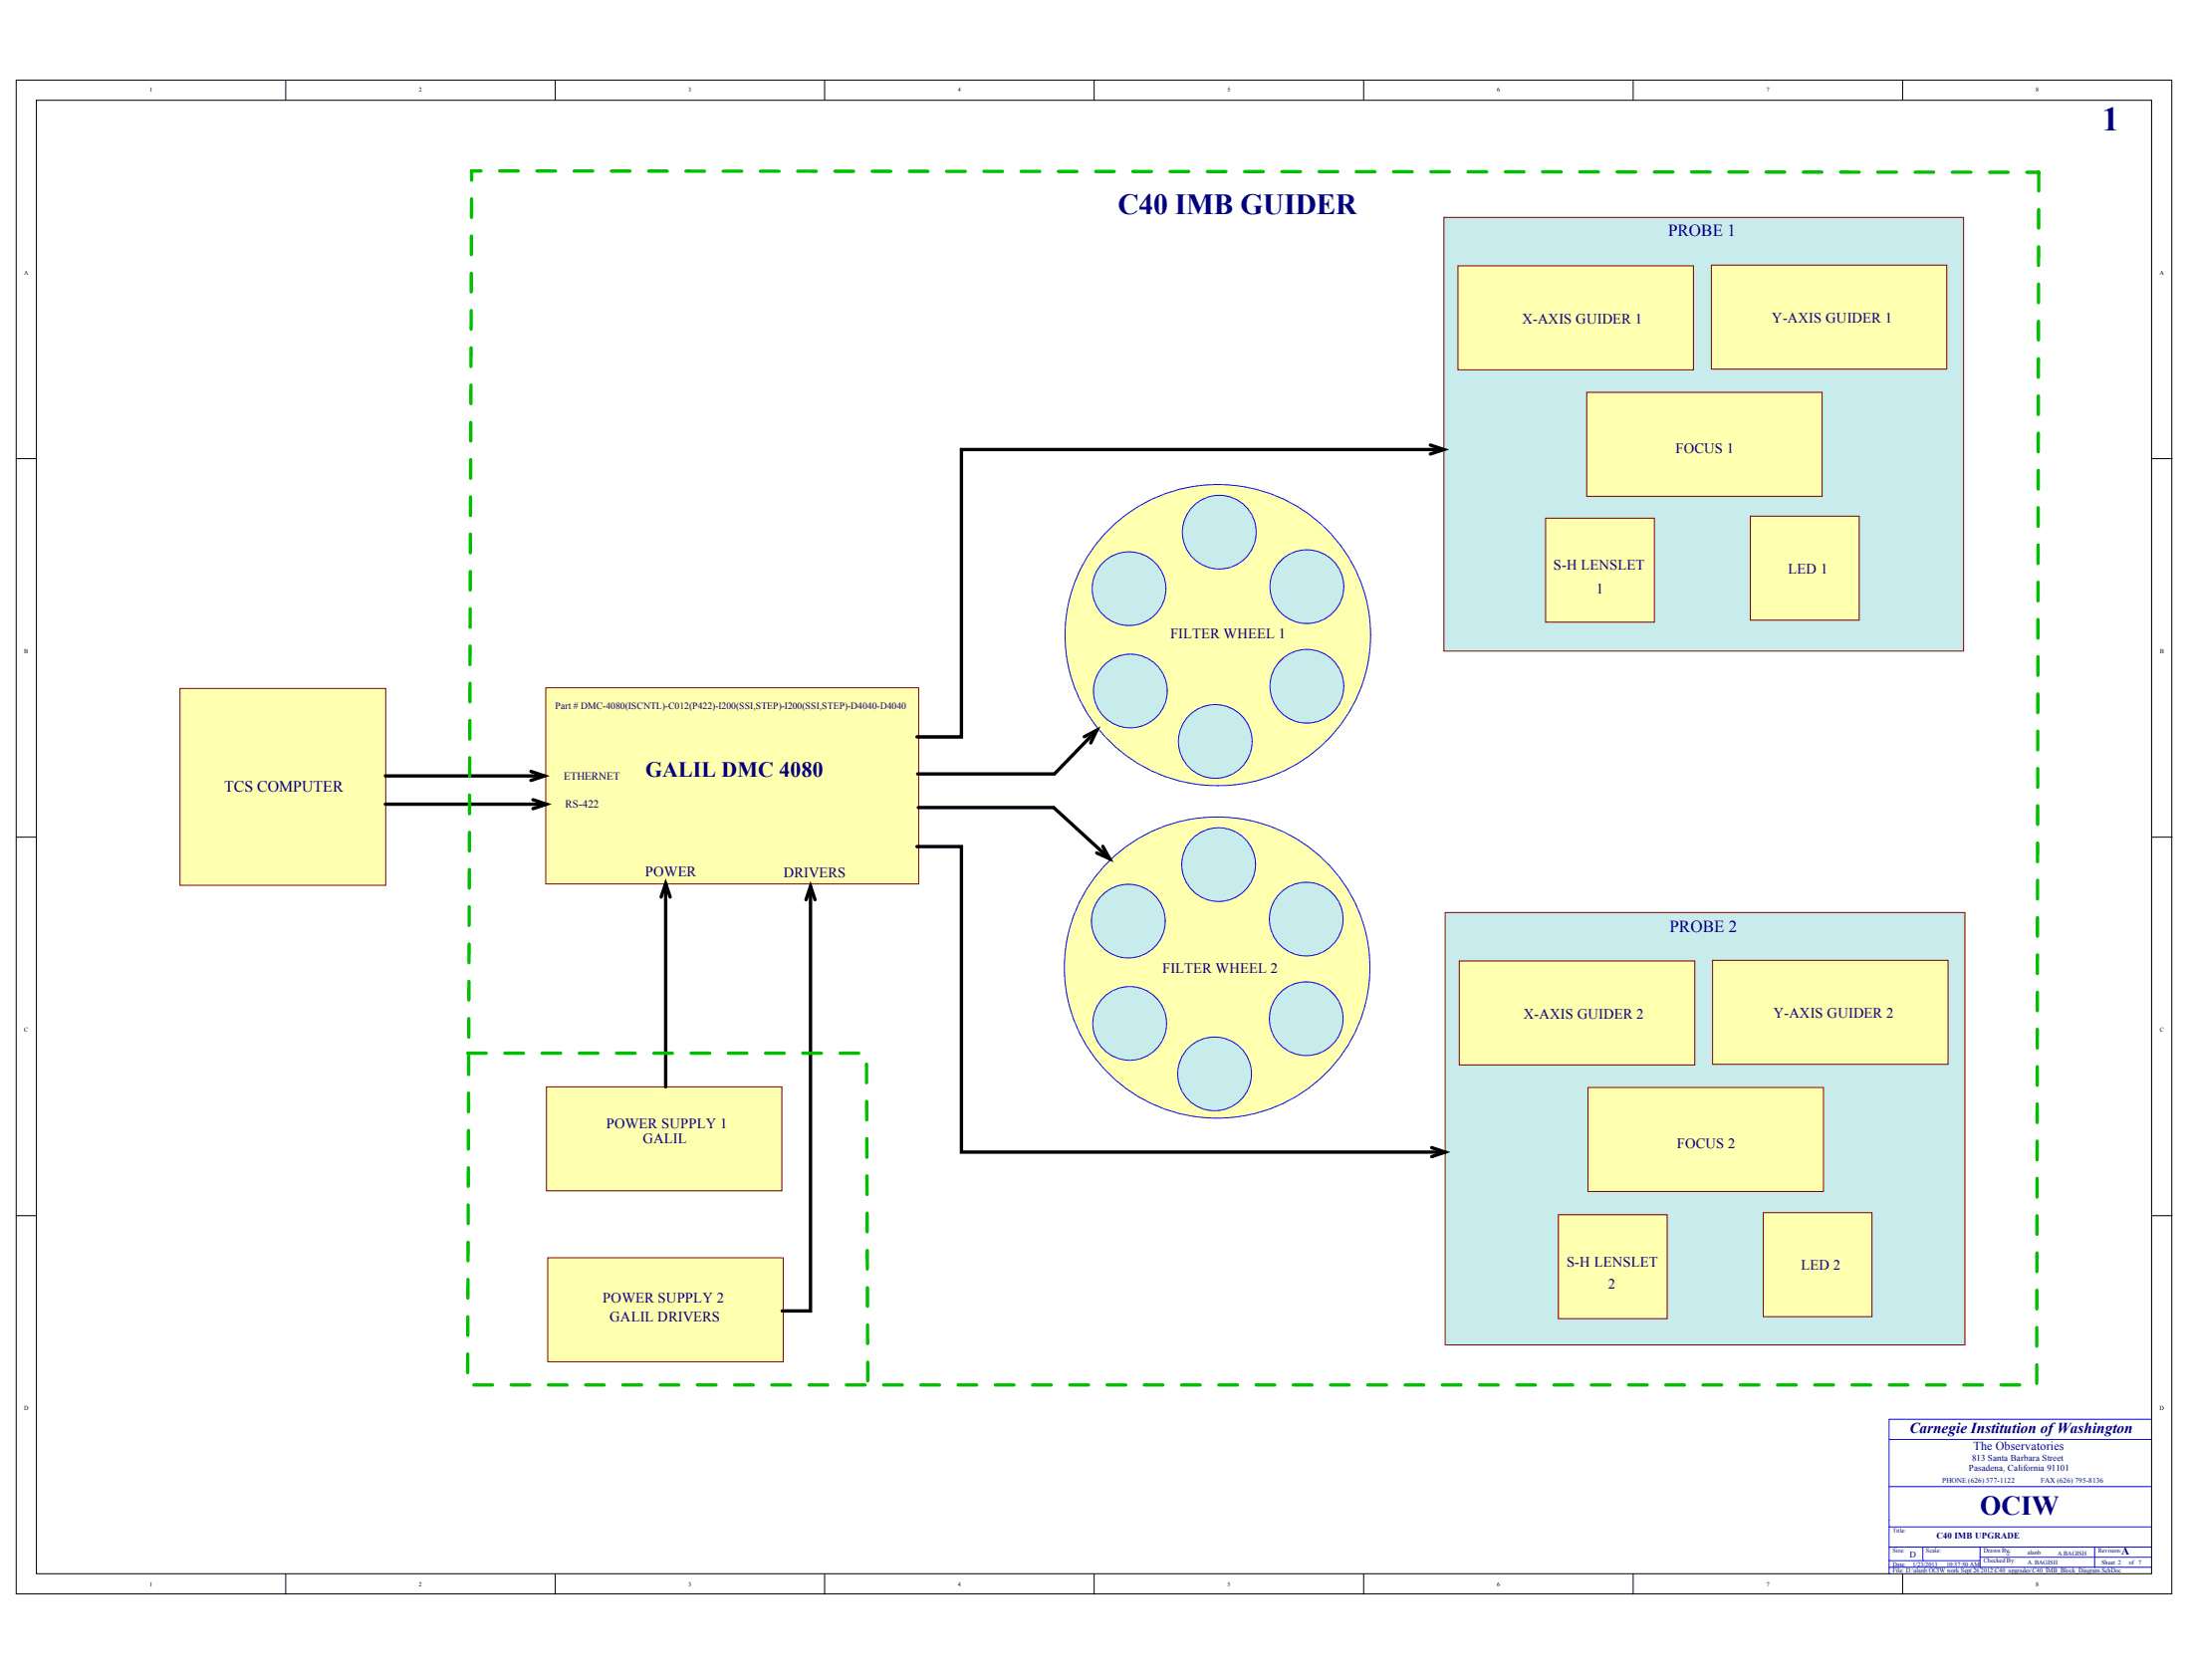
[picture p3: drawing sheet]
<svg xmlns="http://www.w3.org/2000/svg" width="269mm" height="206mm" viewBox="0 0 269 206" stroke-linecap="round" stroke-linejoin="round" font-family="sans-serif">
<g fill="#fff" stroke="#000" stroke-width=".12">
<path d="M2 9.8h264.5v185.7h-264.5z"/>
<path d="M4.5 12.3h259.5v180.7h-259.5z"/>
</g>
<g fill="none" stroke="#000" stroke-width=".12">
<path d="M35.1 9.8v2.5M68.1 9.8v2.5M101.2 9.8v2.5M134.2 9.8v2.5M167.3 9.8v2.5M200.4 9.8v2.5M233.4 9.8v2.5M2 56.2h2.5M264 56.2h2.5M2 102.7h2.5M264 102.7h2.5M2 149.1h2.5"/>
<path d="M264 149.1h2.5M35.1 193v2.5M68.1 193v2.5M101.2 193v2.5M134.2 193v2.5M167.3 193v2.5M200.4 193v2.5M233.4 193v2.5"/>
</g>
<path d="M264 176.5h-32.2v16.5M264 174.1h-32.2v2.4M231.8 187.3h32.2M231.8 189.7h32.2M231.8 191.4h11.1M231.8 192.2h32.2M231.8 182.3h32.2M235.9 189.7v1.7M242.9 189.7v2.5M242.9 191h21.1M257 189.7v2.5" fill="none" stroke="#00f" stroke-width=".12"/>
<g fill="#ffffb0" stroke="#00f" stroke-width=".12">
<path d="M136.1 105.6a18.8 18.8 0 0 1 19.5-4.3 18.8 18.8 0 0 1 12.4 15.7 18.7 18.7 0 0 1-28.1 17.6 18.3 18.3 0 0 1-3.8-29z"/>
<path d="M136.2 64.8a18.8 18.8 0 0 1 19.5-4.3 18.8 18.8 0 0 1 12.4 15.7 18.7 18.7 0 0 1-28.1 17.6 18.3 18.3 0 0 1-3.8-29z"/>
</g>
<g fill="#ffffb0" stroke="#800000" stroke-width=".12">
<path d="M22.1 84.4h25.2v24.2h-25.2z"/>
<path d="M67 84.3h45.7v24.1h-45.7z"/>
</g>
<path d="M177.2 26.7h63.7v53.1h-63.7z" fill="#c8ebeb" stroke="#800000" stroke-width=".12"/>
<g fill="#ffffb0" stroke="#800000" stroke-width=".12">
<path d="M67 133.3h28.9v12.7h-28.9z"/>
<path d="M67.2 154.2h28.9v12.8h-28.9z"/>
<path d="M178.9 32.6h28.9v12.8h-28.9z"/>
<path d="M210 32.5h28.9v12.8h-28.9z"/>
<path d="M194.7 48.1h28.9v12.8h-28.9z"/>
</g>
<path d="M177.3 111.9h63.8v53h-63.8z" fill="#c8ebeb" stroke="#800000" stroke-width=".12"/>
<g fill="#ffffb0" stroke="#800000" stroke-width=".12">
<path d="M179 117.8h28.9v12.8h-28.9z"/>
<path d="M210.1 117.8h28.9v12.7h-28.9z"/>
<path d="M194.8 133.4h28.9v12.7h-28.9z"/>
<path d="M191.2 149h13.3v12.7h-13.3z"/>
<path d="M216.3 148.7h13.4v12.8h-13.4z"/>
<path d="M189.6 63.5h13.4v12.8h-13.4z"/>
<path d="M214.8 63.3h13.3v12.8h-13.3z"/>
</g>
<g fill="none" stroke="#000" stroke-width=".41">
<path d="M175.5 54.6l1.6 .5-1.6 .6M177.1 55.1h-59.1v35.3h-5.5M47.3 95.2h19.5M47.3 98.6h19.7M65.1 94.6l1.7 .6-1.7 .5M65.4 98.1l1.6 .5-1.6 .6M112.7 99h16.6l6.8 6.3M133 90.3l1.6-.8-.8 1.6M134.6 89.5l-5.2 5.4h-16.8M81.1 110l.6-1.6 .5 1.6M81.7 108.4v24.9M98.9 110.3l.5-1.6 .6 1.6"/>
<path d="M99.4 108.7v52.1h-3.4M112.5 103.8h5.5v37.5h59.3M135.3 103.8l.8 1.5-1.6-.7M175.7 140.7l1.6 .6-1.6 .5"/>
</g>
<g fill="#c8ebeb" stroke="#00f" stroke-width=".12">
<circle cx="149.6" cy="65.3" r="4.5"/>
<circle cx="149.1" cy="90.9" r="4.5"/>
<circle cx="138.5" cy="72.2" r="4.5"/>
<circle cx="138.7" cy="84.7" r="4.5"/>
<circle cx="160.3" cy="71.9" r="4.5"/>
<circle cx="160.3" cy="84.2" r="4.5"/>
<circle cx="149.5" cy="106" r="4.5"/>
<circle cx="149" cy="131.7" r="4.5"/>
<circle cx="138.4" cy="113" r="4.5"/>
<circle cx="138.6" cy="125.5" r="4.5"/>
<circle cx="160.3" cy="112.7" r="4.5"/>
<circle cx="160.3" cy="124.9" r="4.5"/>
</g>
<path d="M250.1 21.1l-.2 148.7h-192.5l.5-148.8 192.2 .1M57.4 129.2h48.9l.2 40.6" fill="none" stroke="#00bf00" stroke-width=".41" stroke-dasharray="2.3 2.3"/>
<text font-size="4.2" fill="#000080" x="257.9" y="16">1</text>
<text font-size="3.6" fill="#000080" x="137.1" y="26.2">C40 IMB GUIDER</text>
<text font-size="3.3" fill="#000080" x="243" y="185.7">OCIW</text>
<text font-size="2.7" fill="#000080" x="79.2" y="95.3">GALIL DMC 4080</text>
<g font-size="2.1" fill="#000080">
<text x="204.7" y="29">PROBE 1</text>
<text x="204.8" y="114.3">PROBE 2</text>
</g>
<g font-size="1.9" fill="#000080">
<text x="27.5" y="97">TCS COMPUTER</text>
<text x="234.3" y="175.7">Carnegie Institution of Washington</text>
</g>
<g font-size="1.8" fill="#000080">
<text x="186.8" y="39.7">X-AXIS GUIDER 1</text>
<text x="217.4" y="39.6">Y-AXIS GUIDER 1</text>
<text x="205.6" y="55.6">FOCUS 1</text>
<text x="190.6" y="69.8">S-H LENSLET</text>
<text x="219.4" y="70.3">LED 1</text>
<text x="195.8" y="72.7">1</text>
<text x="143.6" y="78.3">FILTER WHEEL 1</text>
<text x="79.2" y="107.5">POWER</text>
<text x="96.1" y="107.6">DRIVERS</text>
<text x="142.6" y="119.4">FILTER WHEEL 2</text>
<text x="186.9" y="124.9">X-AXIS GUIDER 2</text>
<text x="217.6" y="124.8">Y-AXIS GUIDER 2</text>
<text x="74.4" y="138.3">POWER SUPPLY 1</text>
<text x="78.9" y="140.2">GALIL</text>
<text x="205.7" y="140.8">FOCUS 2</text>
<text x="192.2" y="155.4">S-H LENSLET</text>
<text x="221" y="155.7">LED 2</text>
<text x="74" y="159.8">POWER SUPPLY 2</text>
<text x="197.3" y="158.1">2</text>
<text x="74.8" y="162">GALIL DRIVERS</text>
</g>
<text font-size="1.5" fill="#000080" x="242.1" y="177.8">The Observatories</text>
<g font-size="1.4" fill="#000080">
<text x="69.2" y="95.6">ETHERNET</text>
<text x="69.4" y="99.1">RS-422</text>
<text x="260.3" y="190.7">A</text>
</g>
<text font-size="1.2" fill="#000080" x="68.1" y="86.9">Part # DMC-4080(ISCNTL)-C012(P422)-I200(SSI,STEP)-I200(SSI,STEP)-D4040-D4040</text>
<g font-size="1.1" fill="#000080">
<text x="241.9" y="179.2">813 Santa Barbara Street</text>
<text x="241.6" y="180.4">Pasadena, California 91101</text>
<text x="234.3" y="191">D</text>
<text x="237.6" y="188.7">C40 IMB UPGRADE</text>
</g>
<g font-size=".9" fill="#000080">
<text x="238.3" y="181.9">PHONE (626) 577-1122</text>
<text x="250.4" y="181.9">FAX (626) 795-8136</text>
</g>
<g font-size=".8">
<text x="18.4" y="11.3">1</text>
<text x="51.4" y="11.3">2</text>
<text x="84.5" y="11.3">3</text>
<text x="117.5" y="11.3">4</text>
<text x="150.6" y="11.3">5</text>
<text x="183.7" y="11.3">6</text>
<text x="216.7" y="11.3">7</text>
<text x="249.8" y="11.3">8</text>
<text x="3" y="33.7">A</text>
<text x="265" y="33.7">A</text>
<text x="3" y="80.1">B</text>
<text x="265" y="80.1">B</text>
<text x="3" y="126.5">C</text>
<text x="265" y="126.5">C</text>
<text x="3" y="172.9">D</text>
<text x="265" y="172.9">D</text>
<text x="18.4" y="194.5">1</text>
<text x="51.4" y="194.5">2</text>
<text x="84.5" y="194.5">3</text>
<text x="117.5" y="194.5">4</text>
<text x="150.6" y="194.5">5</text>
<text x="183.7" y="194.5">6</text>
<text x="216.7" y="194.5">7</text>
<text x="249.8" y="194.5">8</text>
</g>
<g font-size=".8" fill="#000080">
<text x="232.2" y="187.9">Title:</text>
<text x="232.2" y="190.4">Size:</text>
<text x="236.3" y="190.4">Scale:</text>
<text x="243.4" y="190.4">Drawn By:</text>
<text x="243.4" y="191.6">Checked By:</text>
<text x="246.3" y="190.8">2</text>
<text x="248.7" y="191.9">A. BAGISH</text>
<text x="248.7" y="190.6">alanb</text>
<text x="252.5" y="190.8">A.BAGISH</text>
<text x="257.4" y="190.4">Revision:</text>
<text x="257.8" y="191.9">Sheet 2</text>
<text x="261.2" y="191.9">of 7</text>
<text x="232.2" y="192">Date:</text>
<text x="232.2" y="192.9">File: D:\alanb OCIW work Sept 26 2012\C40_upgrades\C40_IMB_Block_Diagram.SchDoc</text>
<text x="234.7" y="192">1/23/2013</text>
<text x="238.8" y="192">10:37:50 AM</text>
</g>
</svg>
